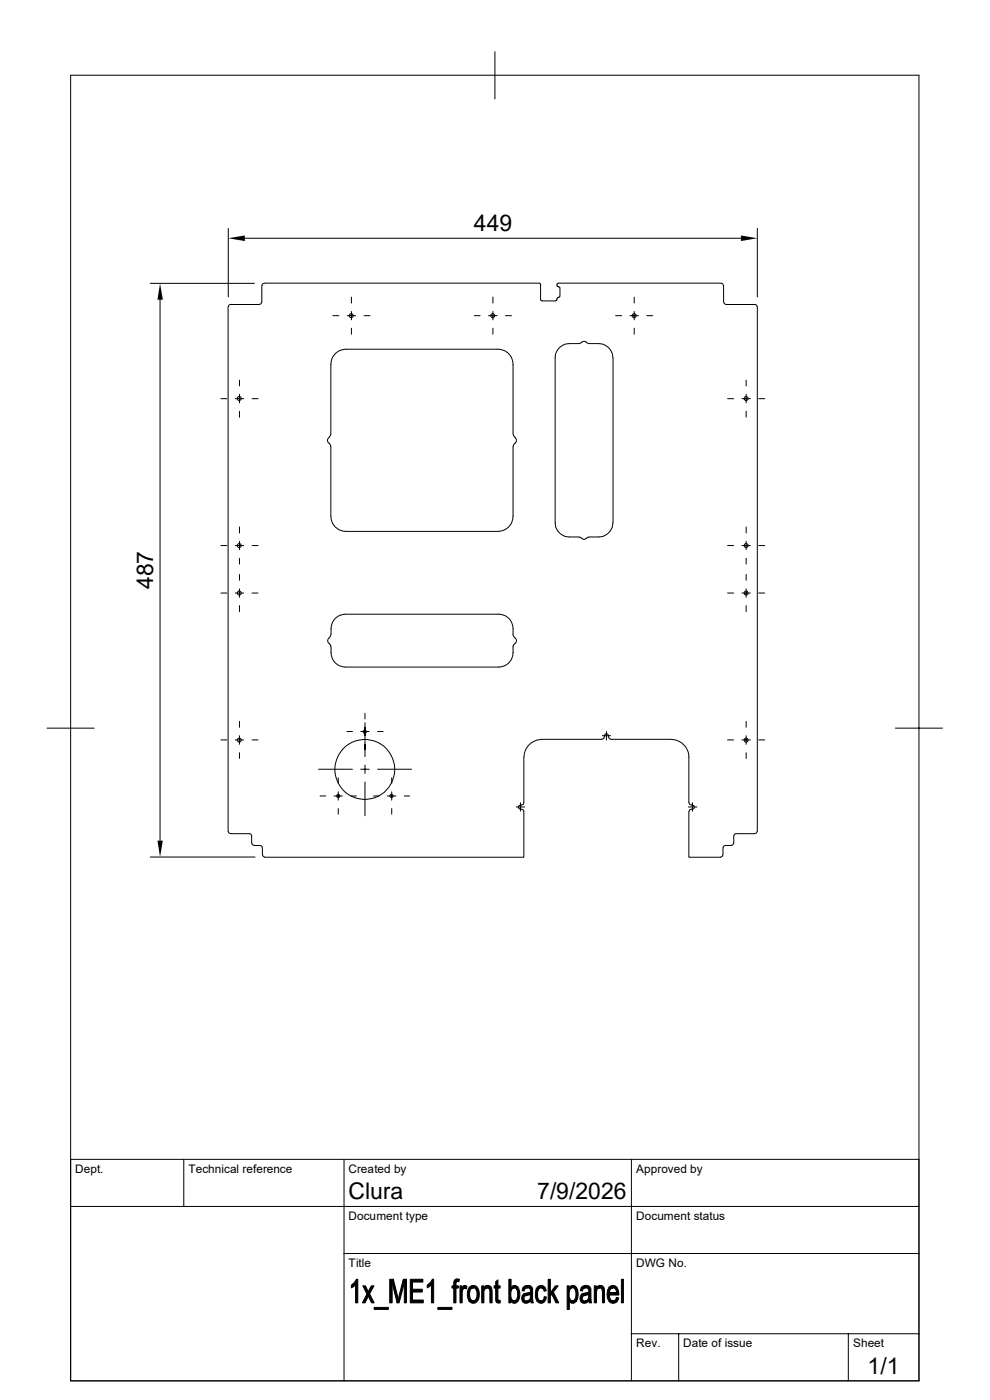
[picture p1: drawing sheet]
<svg xmlns="http://www.w3.org/2000/svg" width="210mm" height="297mm" viewBox="0 0 210 297" stroke-linecap="round" stroke-linejoin="round" font-family="sans-serif">
<g fill="none" stroke="#000" stroke-width=".21">
<path d="M15 16h179.9v276.9h-179.9zM105 11v10M48.4 48.5v14.5M51.9 50.5h105.3M160.7 48.5v14.5M31.9 60.1h22.1M34 63.6v114.8M48.4 65.1v111.3M55 64.6h-6.1l-.3 .1-.2 .4M55.5 64.1l-.1 .3-.4 .2M55.5 60.6v3.5M55.6 60.6l.1-.4 .3-.1h58.5l.1 .1 .1 3.4"/>
<path d="M70.6 67h1.3M73.7 67h1.7M74.5 63v1.3M74.5 66.1v1.8M74.5 69.6v1.3M77.2 67h1.3M100.6 67h1.3M103.6 67h1.9M104.6 63v1.3M104.6 66.1v1.8M104.6 69.6v1.3M107.2 67h1.3"/>
<path d="M114.7 63.6l.2 .2M114.9 63.8h3M118.1 63.6l-.2 .2M118.2 60.3v.3M118.2 63.3v.3M118.2 60.3l.2-.2h34.6l.3 .1 .2 .4v3.5M118.2 60.6l.2 .2M118.4 63.1l-.2 .2M118.4 60.8h.1M118.5 60.9l.2 .2M118.7 62.8v.2l-.3 .1M118.8 61.1v1.7"/>
<path d="M122.9 72.9a5.7 5.7 0 0 0-3.5 .3l-1 .9a2.61 2.61 0 0 0-.6 1.8v35a3 3 0 0 0 3 3h2.1M123.4 72.6l-.5 .3M123.5 72.6l.4-.2 .4 .2M124.4 72.6l.5 .3M124.9 72.9a5.7 5.7 0 0 1 3.5 .3l1 .9a2.61 2.61 0 0 1 .6 1.8M130 75.9v35M130.6 67h1.3M133.6 67h1.8M134.5 63v1.3M134.5 66.1v1.8M134.5 69.6v1.3M137.2 67h1.3"/>
<path d="M153.5 64.1l.2 .3 .3 .2M154 64.6h6.1l.4 .1 .1 .4M160.7 65.1v111.3M46.9 84.6h1.2M49.9 84.6h1.8M50.8 80.6v1.3M50.8 83.7v1.8M50.8 87.2v1.3M53.5 84.6h1.2M69.8 94.1l.3 .6 .1 14.8a3.2 3.2 0 0 0 3.2 3.2h32.2a3.2 3.2 0 0 0 3.2-3.2v-14.8M69.8 92.8a.72 .72 0 0 0 0 1.3M108.8 92.1v-14.8a3.2 3.2 0 0 0-3.2-3.2h-32.2a3.2 3.2 0 0 0-3.2 3.2l-.1 14.8-.3 .7"/>
<path d="M108.9 92.1l.4 .7M109.2 92.8a.76 .76 0 0 1 0 1.3M109.3 94.1l-.3 .2-.1 .4M154.3 84.6h1.3M157.4 84.6h1.8M158.3 80.6v1.3M158.3 83.7v1.8M158.3 87.2v1.3M161 84.6h1.2M46.9 115.7h1.2M49.9 115.7h1.8M50.8 111.8v1.3"/>
<path d="M50.8 114.9v1.7M50.8 118.4v1.3M53.5 115.7h1.2M122.9 114l.5 .3M123.5 114.2l.4 .2 .4-.2M124.9 114l-.5 .3M130 110.9a3 3 0 0 1-3 3h-2.1M154.3 115.7h1.3M157.4 115.7h1.8M158.3 111.8v1.3M158.3 114.9v1.7M158.3 118.4v1.3"/>
<path d="M161 115.7h1.2M46.9 125.8h1.2M49.9 125.8h1.8M50.8 121.9v1.2M50.8 124.9v1.8M50.8 128.5v1.3M53.5 125.8h1.2M69.8 136.6l.4 .6M69.9 135.3a.72 .72 0 0 0 0 1.3M70.2 134.6l-.4 .7M70.2 134.6a3.5 3.5 0 0 1 1.7-4l1.4-.3h32.5a3 3 0 0 1 3 3.1v1.2l.4 .7M109.2 135.3a.88 .88 0 0 1-.3 1.5v.2a3.9 3.9 0 0 1-1.7 4.2l-1.4 .3h-32.5a3 3 0 0 1-3.1-3v-1.3"/>
<path d="M154.3 125.8h1.3M157.4 125.8h1.8M158.3 121.9v1.2M158.3 124.9v1.8M158.3 128.5v1.3M161 125.8h1.2M10 154.5h10M46.9 157h1.2M49.9 157h1.8M50.8 153v1.3M50.8 156.1v1.8M50.8 159.7v1.2"/>
<path d="M53.5 157h1.2M73.6 155.2h1.2M76.5 155.2h1.8M77.4 151.3v1.2M77.4 153.3v7.2M80.1 155.2h1.2M114.9 156.9a3.8 3.8 0 0 0-3.7 3.7M127.8 156.1h1.7M128.2 156.3l-.1 .4-.4 .1h-12.8M128.2 156.3a.47 .47 0 0 1 .5-.6 .47 .47 0 0 1 .4 .6M128.7 155.2v1.8M129.1 156.3l.1 .4 .4 .1h12.8"/>
<path d="M142.4 156.9a3.8 3.8 0 0 1 3.7 3.7v9.7M154.3 157h1.3M157.4 157h1.8M158.3 153v1.3M158.3 156.1v1.8M158.3 159.7v1.2M161 157h1.2M189.9 154.5h10M48.4 176.4l.2 .3 .3 .1M48.9 176.9h4.2l.3 .4v1.6l.2 .3 .3 .1M53.9 179.4h1.4l.3 .4M55.7 179.8l.1 1.7 .4 .3"/>
<path d="M67.6 163.2h7.2M67.9 168.9h1.2M70.9 168.9h1.7M71.8 165v1.2M71.8 168v1.8M71.8 171.5v1.2M74.5 168.9h1.1M76.5 163.2h1.8M77.4 162.3v1.8M77.4 165.9v7.2M79.2 168.9h1.2M80.1 163.2h7.2"/>
<path d="M82.2 168.9h1.8M83.1 165v1.2M83.1 168v1.8M83.1 171.5v1.2M85.8 168.9h1.1M109.5 171.2h1.8M110.4 170.8a.45 .45 0 0 0-.4 .6 .45 .45 0 0 0 .7 .3M110.4 170.3v1.8M110.7 171.7l.3 .1 .1 .4v9.7h-54.9M111.1 160.6v9.7l-.1 .3-.6 .2M146 171.2h1.8M146.1 172.2v9.7h6.8"/>
<path d="M146.2 170.3l.1 .3 .6 .2M146.6 171.7l-.3 .1-.1 .4M146.9 170.3v1.8M146.9 170.8a.45 .45 0 0 1 .4 .6 .45 .45 0 0 1-.7 .3M153.4 179.8v1.6M155.2 179.4h-1.5l-.3 .4M155.6 178.9l-.1 .3-.3 .1M160.1 176.9h-4.1l-.3 .4v1.6M160.6 176.4l-.1 .3-.4 .1M31.9 181.8h22.2M153.3 181.4l-.1 .3-.3 .1M15 255.9h179.9"/>
<path d="M39 246v9.9M73 246v46.9M133.9 246v46.9M194.9 246h-179.9v46.9M73 265.9h121.9M133.9 283h61M144 283v9.9M180 283v9.9"/>
<circle cx="74.5" cy="67" r=".43"/>
<circle cx="104.5" cy="67" r=".43"/>
<circle cx="134.5" cy="67" r=".43"/>
<circle cx="50.8" cy="84.5" r=".43"/>
<circle cx="158.3" cy="84.5" r=".43"/>
<circle cx="50.8" cy="115.7" r=".43"/>
<circle cx="158.3" cy="115.7" r=".43"/>
<circle cx="50.8" cy="125.8" r=".43"/>
<circle cx="158.3" cy="125.8" r=".43"/>
<circle cx="50.8" cy="157" r=".43"/>
<circle cx="77.4" cy="155.2" r=".34"/>
<circle cx="158.3" cy="157" r=".43"/>
<circle cx="71.8" cy="168.9" r=".34"/>
<circle cx="77.4" cy="163.2" r="6.4"/>
<circle cx="83.1" cy="168.9" r=".34"/>
</g>
<g fill="#000" stroke="#000" stroke-width=".21">
<path d="M74.5 272.6l.3-.1h.6l-.9 .7z" fill-rule="evenodd"/>
<path d="M75.6 271.4h.3v5h-.5v-3.9h-.6z" fill-rule="evenodd"/>
<path d="M77 272.8h.5l1.9 3.6h-.6z" fill-rule="evenodd"/>
<path d="M77.9 274.5l.2 .5-.7 1.4h-.5z" fill-rule="evenodd"/>
<path d="M78.8 272.8h.5l-.9 1.7-.3-.5z" fill-rule="evenodd"/>
<path d="M79.4 277.4h3v.4h-3z" fill-rule="evenodd"/>
<path d="M82.7 271.4h.7l-.2 .8v4.2h-.5z" fill-rule="evenodd"/>
<path d="M83.4 271.4l1.1 4.3-.3 .7-1-4.2z" fill-rule="evenodd"/>
<path d="M85.6 271.4h.6l-.4 .8-1.1 4.2h-.5z" fill-rule="evenodd"/>
<path d="M86.2 271.4v5h-.4v-4.2z" fill-rule="evenodd"/>
<path d="M87 271.4h2.7v.6h-2.2v1.5h2.1v.6h-2.1v1.7h2.3v.6h-2.8z" fill-rule="evenodd"/>
<path d="M90.6 272.6l.3-.1h.6l-.9 .7z" fill-rule="evenodd"/>
<path d="M91.7 271.4h.3v5h-.5v-3.9h-.6l.4-.4z" fill-rule="evenodd"/>
<path d="M92.9 277.4h3v.4h-3z" fill-rule="evenodd"/>
<path d="M96.3 271.9h.8a.62 .62 0 0 0-.4 .9h.5v.5h-.5v3.1h-.4v-3.1h-.4v-.5h.4z" fill-rule="evenodd"/>
<path d="M96.5 271.5l.4-.2 .6 .1-.1 .5h-1.1z" fill-rule="evenodd"/>
<path d="M97.6 272.8h.4v.5h.6l-.4 .3-.2 .6v2.2h-.4z" fill-rule="evenodd"/>
<path d="M98.3 272.8l.4-.1 .4 .2-.2 .6-.9-.2z" fill-rule="evenodd"/>
<path d="M99.5 273.2h.9a1.41 1.41 0 0 0-.7 2l.1 .4 .6 .4h-.9a3.1 3.1 0 0 1 0-2.8z" fill-rule="evenodd"/>
<path d="M99.7 273a1.25 1.25 0 0 1 1.4-.1 1.25 1.25 0 0 1 .5 1.4 1.65 1.65 0 0 1-1.2 2.2l-.6-.2-.3-.3h.9a1.31 1.31 0 0 0 .8-1.7l-.1-.5-.3-.5-1.3-.1z" fill-rule="evenodd"/>
<path d="M102.2 272.8h.4v.5h.5l-.4 .7v2.4h-.5z" fill-rule="evenodd"/>
<path d="M102.7 273.2h.7l-.8 .1z" fill-rule="evenodd"/>
<path d="M102.9 272.9a.96 .96 0 0 1 1.1 0 .96 .96 0 0 1 .4 1v2.5h-.5v-2.4a.66 .66 0 0 0-.5-.8h-.7z" fill-rule="evenodd"/>
<path d="M105.2 271.9l.4-.4v1.3h.5v.5h-.5v2.4l.3 .2h-.7v-.1v-2.5h-.4v-.5h.4z" fill-rule="evenodd"/>
<path d="M105.2 275.9l.9-.1v.6h-.3a.51 .51 0 0 1-.6-.5z" fill-rule="evenodd"/>
<path d="M108 271.4h.4v1.8h.7a1.71 1.71 0 0 0-.5 2.5l.3 .2-.5 .1v.4h-.4z" fill-rule="evenodd"/>
<path d="M108.4 276h.7z" fill-rule="evenodd"/>
<path d="M108.7 272.8a1.09 1.09 0 0 1 1.5 1.1v.2a1.9 1.9 0 0 1-1.1 2.4l-.4-.1-.3-.3 .7-.1a1.64 1.64 0 0 0 .6-2.3l-.5-.5h-.8z" fill-rule="evenodd"/>
<path d="M111 273.2h.9a.59 .59 0 0 0-.7 .7l-.5-.1z" fill-rule="evenodd"/>
<path d="M111 274.7l.1-.2 1.4 .1-.5 .2a.63 .63 0 0 0-.8 .5 .63 .63 0 0 0 .5 .7l.8 .1a1.04 1.04 0 0 1-1.6 .1 1.04 1.04 0 0 1 .1-1.5z" fill-rule="evenodd"/>
<path d="M111 273.1a1.13 1.13 0 0 1 1.4-.3 1.13 1.13 0 0 1 .6 1.3v1.5l.2 .8h-.6v-.4l-.6-.1 .5-.5v-.8l-1.4-.1 .7-.2a.54 .54 0 0 0 .7-.5 .54 .54 0 0 0-.6-.6z" fill-rule="evenodd"/>
<path d="M111.7 276h.9z" fill-rule="evenodd"/>
<path d="M114.1 273a1.05 1.05 0 0 1 1.6 .2h-.9a1.27 1.27 0 0 0-.8 1.7l.3 .9 .5 .2h-.9a2.95 2.95 0 0 1 .2-3z" fill-rule="evenodd"/>
<path d="M113.9 276h1l.5-.4v-.5l.5 .1a1.11 1.11 0 0 1-.7 1.2 1.11 1.11 0 0 1-1.3-.4z" fill-rule="evenodd"/>
<path d="M114.8 273.2h.9l.2 .7h-.5l-.2-.5z" fill-rule="evenodd"/>
<path d="M116.3 271.4h.5v2.9l.3 .3-.3 .4v1.4h-.5z" fill-rule="evenodd"/>
<path d="M117.8 272.8h.6l-1 1.3 1.1 2.3h-.6l-.8-1.8-.3-.3z" fill-rule="evenodd"/>
<path d="M120.3 272.8h.4v.5h.5a2.13 2.13 0 0 0 0 2.7h1.1h-1.5v1.8h-.5z" fill-rule="evenodd"/>
<path d="M120.8 273.1l.7 .1-.8 .1z" fill-rule="evenodd"/>
<path d="M120.9 273a.98 .98 0 0 1 1.1-.2 .98 .98 0 0 1 .6 1.1 3.1 3.1 0 0 1-.3 2.1h-.8a1.64 1.64 0 0 0 .5-2.3l-.2-.4-1-.2z" fill-rule="evenodd"/>
<path d="M120.8 276h1.5a.82 .82 0 0 1-.8 .5 .82 .82 0 0 1-.7-.5z" fill-rule="evenodd"/>
<path d="M123.3 273.2h.9h-.1a.58 .58 0 0 0-.5 .7l-.5-.1z" fill-rule="evenodd"/>
<path d="M123.3 274.7l.1-.2 1.5 .1-.3 .1a.8 .8 0 0 0-.8 .3 .8 .8 0 0 0-.2 .8l.3 .2 .9 .1a1.04 1.04 0 0 1-1.5 .2 1.04 1.04 0 0 1-.1-1.6z" fill-rule="evenodd"/>
<path d="M123.4 273.1a1.13 1.13 0 0 1 1.4-.3 1.13 1.13 0 0 1 .5 1.3v1.5l.2 .8h-.5l-.1-.4-.5-.1 .4-.5 .1-.8-1.5-.1 .8-.2a.54 .54 0 0 0 .7-.5 .54 .54 0 0 0-.7-.6z" fill-rule="evenodd"/>
<path d="M124.1 276h.8z" fill-rule="evenodd"/>
<path d="M126.1 272.8h.4v.5h.5l-.3 .3-.2 .4v2.4h-.4z" fill-rule="evenodd"/>
<path d="M126.5 273.2h.8l-.8 .1z" fill-rule="evenodd"/>
<path d="M126.7 272.9a.98 .98 0 0 1 1.2 .1 .98 .98 0 0 1 .3 1.1v2.3h-.4v-2.8l-.4-.3-.9-.1z" fill-rule="evenodd"/>
<path d="M129.1 273.2h.9l-.5 .3-.2 .7 1.9 .1 .1 .1v.3h-2.1l.3 1 .6 .3h-.9a2.89 2.89 0 0 1-.1-2.8z" fill-rule="evenodd"/>
<path d="M129.3 273a1.19 1.19 0 0 1 1.3-.1 1.19 1.19 0 0 1 .6 1.2v.2l-1.9-.1h1.5l-.1-.5-.3-.4-1.2-.1z" fill-rule="evenodd"/>
<path d="M129.2 276h1l.3-.2 .3-.5h.4a1.15 1.15 0 0 1-.8 1.1 1.15 1.15 0 0 1-1.2-.4z" fill-rule="evenodd"/>
<path d="M131.8 271.4h.4v5h-.4z" fill-rule="evenodd"/>
</g>
<path d="M48.4 50.5l3.5-.5v1.1zM157.2 50l3.5 .5-3.5 .6zM34 60.1l.5 3.5h-1.1zM33.4 178.4h1.1l-.5 3.4z" fill="#000"/>
<g font-size="4.9">
<text x="100.5" y="49.1">449</text>
<text x="32.5" y="125" transform="rotate(-90 32.5 125)">487</text>
<text x="73.9" y="254.5">Clura</text>
<text x="113.9" y="254.5">7/9/2026</text>
<text x="184.1" y="291.6">1/1</text>
</g>
<g font-size="2.5">
<text x="16" y="248.8">Dept.</text>
<text x="40" y="248.8">Technical reference</text>
<text x="74" y="248.8">Created by</text>
<text x="134.9" y="248.8">Approved by</text>
<text x="74" y="258.7">Document type</text>
<text x="135" y="258.7">Document status</text>
<text x="74" y="268.7">Title</text>
<text x="135" y="268.7">DWG No.</text>
<text x="135" y="285.8">Rev.</text>
<text x="145" y="285.8">Date of issue</text>
<text x="181" y="285.8">Sheet</text>
</g>
</svg>
